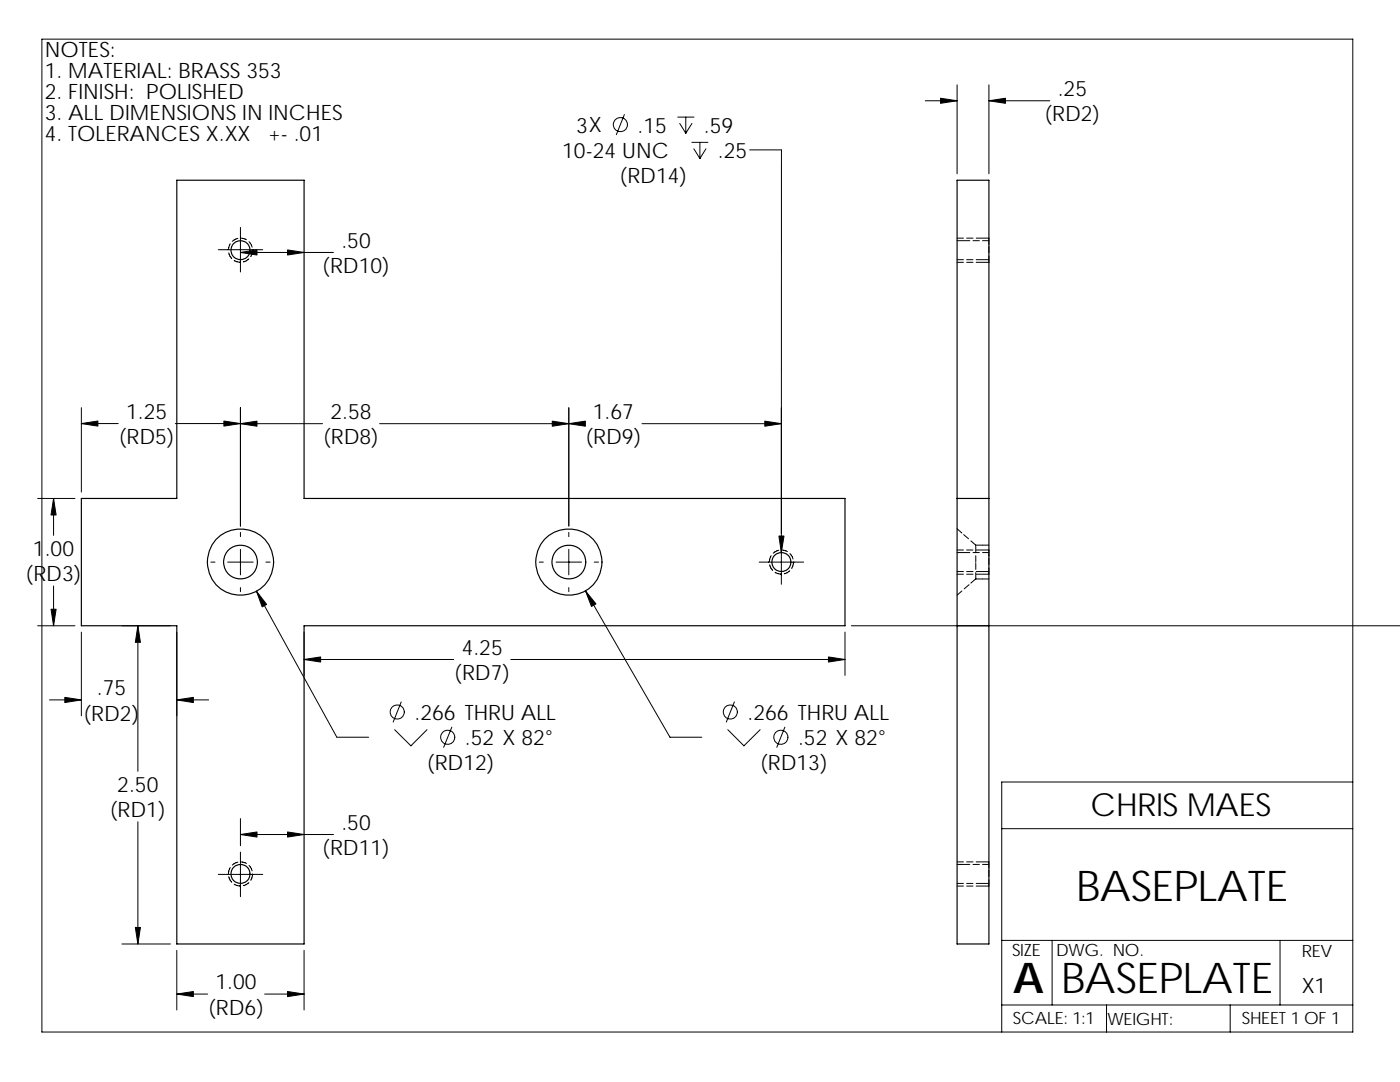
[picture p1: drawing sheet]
<svg xmlns="http://www.w3.org/2000/svg" width="279mm" height="216mm" viewBox="0 0 279 216" stroke-linecap="round" stroke-linejoin="round" font-family="sans-serif">
<g fill="none" stroke="#000" stroke-width=".2">
<path d="M8.4 7.8h261.6v198.1h-261.6zM191 16.9v17.8M197.4 16.9v17.8M124.6 22.9l-1.6 4M135.3 23.4h3.2M135.7 24.6l1.2 2M136.9 23.4v3.2M138.1 28.4h3.2M138.1 24.6l-1.2 2M138.5 29.7l1.2 1.9M139.7 28.4v3.2M140.9 29.7l-1.2 1.9"/>
<path d="M149.6 29.9h6.4l-.1 80.4M184.7 20.1h6.3M197.4 20.1h12.1M43.6 49.8h8.8M45.7 50.5l.5 1.1M46 48.6l-.4 1.2M46.7 52l.6 .2 .6 .1M47.5 47.6l-1.1 .6M48 47.5l1.2 .3M48 45.4v8.9M48 50.4h18.5M49.7 51.6l-.6 .5-.5 .1"/>
<path d="M49.7 48.2l.6 1.1M50.4 49.9l-.3 1.2M191 48h2.5M191 51.8h1.3M191 52.3h1.3M191 47.5h1.3M192.9 51.8h1.3M192.9 52.3h1.3M192.9 47.5h1.3M194.2 48h1.3M194.8 51.8h2.6M194.8 47.5h2.6v1.3"/>
<path d="M196.1 48h1.3M197.4 51.1v1.2h-2.6M197.4 49.2v1.2M7.5 99.5h7.5M10.7 99.5v7.3M16.2 84.5h7.4M16.2 81.3v16.9M35 84.5h29.4M48 81.3v23.7M75.8 84.5h40.9M113.5 81.4v23.6M128.1 84.5h27.8"/>
<path d="M155.9 81.4v25M10.7 116.9v8M42.1 112.2h.8M45.4 112.2h5.1M48 106.2v.9M48 109.6v5.1M48 117.2v.9M51.2 118l16 29.1h6.4M53.1 112.2h.8M107.6 112.2h.8M111 112.2h5.1M113.5 106.2v.9"/>
<path d="M113.5 109.6v5.1M113.5 117.2v.9M116.8 117.9l16.9 29.2h6.4M118.6 112.2h.8M151.5 112.2h8.9M153.5 112v.1M153.6 112.7l.6 1.1M153.9 110.9l-.4 1.1M154.7 114.2l.6 .3 .6 .1M155.4 109.8l-1.1 .6M155.9 109.7l1.2 .4M155.9 107.7v8.9"/>
<path d="M157.6 113.9l-.5 .4-.6 .2M157.6 110.4l.7 1.1M158 113.4h.1M158.3 112.2l-.3 1.2M191 110.3h2.5M191 114h1.3M191 105.5l1 .9M191 114.6h1.3M191 109.7h1.3M192 117.9l-1 .9M192.3 106.7l1 .8M192.9 114h1.3"/>
<path d="M192.9 114.6h1.3M192.9 109.7h1.3M193.4 116.7l-1 .8M193.8 107.9l.9 .9h1.3M194.2 110.3h1.3M194.7 110.9v1.3M194.7 109v1.3M194.7 114.3v1.2h1.3M194.7 112.4v1.2M194.7 115.5l-.9 .9M194.8 114h2.6M194.8 109.7h2.6v1.3"/>
<path d="M196.1 115.5h1.3M196.1 110.3h1.3M196.1 108.8h1.3M197.4 113.3v1.3h-2.6M197.4 111.4v1.3M7.5 124.9h7.5M9.9 139.7h6.3M16.2 126.1v16.7M24.3 124.9h9.7M27.5 124.9v29M35.3 126.1v16.7M35.3 139.7h6.3"/>
<path d="M60.7 126.1v8.7M60.7 131.6h29.9M101.9 131.6h66.7M168.6 126.1v8.7M169.9 124.9h109.5M78.8 145.6l3.2 3.2 3.2-3.2M80.1 140.1l-1.6 4M90.2 145.1l-1.7 4M145.2 145.6l3.3 3.2 3.2-3.2M146.6 140.1l-1.7 4M156.6 145.1l-1.6 4M270 156h-70.1v49.9"/>
<path d="M27.5 164v24.4M43.6 174.5h8.8M45.6 174.3h.1M45.7 174.9l.5 1.1M46 173.1l-.4 1.2M46.7 176.4l.6 .3 .6 .1M47.5 172l-1.1 .6M48 172l1.2 .3M48 163.3v5.5M48 170v8.9M48 166.5h18.5M49.7 176.1l-.6 .4-.5 .2"/>
<path d="M49.7 172.7l.6 1.1M50.4 174.4l-.3 1.2M191 172.5h2.5M191 176.3h1.3M191 172h1.3M191 176.8h1.3M192.9 176.3h1.3M192.9 172h1.3M192.9 176.8h1.3M194.2 172.5h1.3M194.8 176.3h2.6M194.8 172h2.6v1.2"/>
<path d="M196.1 172.5h1.3M197.4 175.5v1.3h-2.6M197.4 173.6v1.3M199.9 165.4h70.1M24.3 188.4h9.7M35.3 189.6v11.9M35.3 198.4h6.1M52.8 198.4h7.9M60.7 189.6v11.9M199.9 187.6h70.1M210 187.6v12.9M255.5 187.6v12.9"/>
<path d="M199.9 200.5h70.1M220.8 200.5v5.4M245.5 200.5v5.4"/>
<circle cx="123.8" cy="24.9" r="1.41"/>
<circle cx="79.3" cy="142.1" r="1.41"/>
<circle cx="89.3" cy="147.1" r="1.41"/>
<circle cx="145.7" cy="142.1" r="1.41"/>
<circle cx="155.8" cy="147.1" r="1.41"/>
</g>
<g fill="none" stroke="#000" stroke-width=".23">
<path d="M35.3 36h25.4v63.5h107.9v25.4h-107.9v63.5h-25.4v-63.5h-19.1v-25.4h19.1zM191 36h6.4v152.4h-6.4zM191 99.5h6.4M191 124.9h6.4"/>
<circle cx="48" cy="49.9" r="1.9"/>
<circle cx="48" cy="112.2" r="6.6"/>
<circle cx="48" cy="112.2" r="3.4"/>
<circle cx="113.5" cy="112.2" r="6.6"/>
<circle cx="113.5" cy="112.2" r="3.4"/>
<circle cx="155.9" cy="112.2" r="1.9"/>
<circle cx="48" cy="174.4" r="1.9"/>
</g>
<g fill="#000" stroke="#000" stroke-width=".2">
<path d="M187.7 19.6l3.3 .5-3.3 .5z" fill-rule="evenodd"/>
<path d="M197.4 20.1l3.3-.5v1z" fill-rule="evenodd"/>
<path d="M48 50.4l3.3-.5v1z" fill-rule="evenodd"/>
<path d="M57.4 49.9l3.3 .5-3.3 .5z" fill-rule="evenodd"/>
<path d="M10.7 99.5l.5 3.3h-1z" fill-rule="evenodd"/>
<path d="M16.2 84.5l3.3-.5v1z" fill-rule="evenodd"/>
<path d="M44.7 84l3.3 .5-3.3 .5z" fill-rule="evenodd"/>
<path d="M48 84.5l3.3-.5v1z" fill-rule="evenodd"/>
<path d="M110.2 84l3.3 .5-3.3 .5z" fill-rule="evenodd"/>
<path d="M113.5 84.5l3.3-.5v1z" fill-rule="evenodd"/>
<path d="M152.6 84l3.3 .5-3.3 .5z" fill-rule="evenodd"/>
<path d="M51.2 118l2 2.6-.9 .5z" fill-rule="evenodd"/>
<path d="M116.8 117.9l2.1 2.6-.9 .5z" fill-rule="evenodd"/>
<path d="M155.4 107h1.1l-.6 3.3z" fill-rule="evenodd"/>
<path d="M10.2 121.6h1l-.5 3.3z" fill-rule="evenodd"/>
<path d="M12.9 139.1l3.3 .6-3.3 .5z" fill-rule="evenodd"/>
<path d="M27.5 124.9l.5 3.3h-1z" fill-rule="evenodd"/>
<path d="M35.3 139.7l3.3-.6v1.1z" fill-rule="evenodd"/>
<path d="M60.7 131.6l3.3-.5v1z" fill-rule="evenodd"/>
<path d="M165.3 131.1l3.3 .5-3.3 .5z" fill-rule="evenodd"/>
<path d="M48 166.5l3.3-.5v1z" fill-rule="evenodd"/>
<path d="M57.4 166l3.3 .5-3.3 .5z" fill-rule="evenodd"/>
<path d="M27 185.1h1l-.5 3.3z" fill-rule="evenodd"/>
<path d="M35.3 198.4l3.3-.6v1.1z" fill-rule="evenodd"/>
<path d="M57.4 197.8l3.3 .6-3.3 .5z" fill-rule="evenodd"/>
</g>
<g font-size="8.5">
<text x="214.8" y="179.9">BASEPLATE</text>
<text x="202.2" y="198.2">A</text>
<text x="211.8" y="198.1">BASEPLATE</text>
</g>
<text font-size="6.3" x="217.7" y="162.9">CHRIS MAES</text>
<g font-size="4.2">
<text x="8.9" y="11.5">NOTES:</text>
<text x="8.9" y="15.6">1. MATERIAL: BRASS 353</text>
<text x="8.9" y="19.8">2. FINISH: POLISHED</text>
<text x="8.9" y="24">3. ALL DIMENSIONS IN INCHES</text>
<text x="211.1" y="19.2">.25</text>
<text x="8.9" y="28.2">4. TOLERANCES X.XX</text>
<text x="53.5" y="28.2">+- .01</text>
<text x="115" y="26.5">3X</text>
<text x="127.3" y="26.5">.15</text>
<text x="140.5" y="26.5">.59</text>
<text x="208.4" y="24.2">(RD2)</text>
<text x="112.2" y="31.5">10-24 UNC</text>
<text x="143.3" y="31.5">.25</text>
<text x="123.6" y="36.5">(RD14)</text>
<text x="68.1" y="49.4">.50</text>
<text x="64.3" y="54.5">(RD10)</text>
<text x="25.2" y="83.6">1.25</text>
<text x="66" y="83.6">2.58</text>
<text x="118.3" y="83.6">1.67</text>
<text x="23.7" y="88.6">(RD5)</text>
<text x="64.5" y="88.6">(RD8)</text>
<text x="116.8" y="88.6">(RD9)</text>
<text x="6.6" y="111">1.00</text>
<text x="5.1" y="116">(RD3)</text>
<text x="92.1" y="130.7">4.25</text>
<text x="90.7" y="135.7">(RD7)</text>
<text x="16.7" y="143.8">(RD2)</text>
<text x="19.3" y="138.7">.75</text>
<text x="82.7" y="143.7">.266 THRU ALL</text>
<text x="149.2" y="143.7">.266 THRU ALL</text>
<text x="92.8" y="148.7">.52 X 82°</text>
<text x="159.3" y="148.7">.52 X 82°</text>
<text x="85.2" y="153.7">(RD12)</text>
<text x="151.7" y="153.7">(RD13)</text>
<text x="23.4" y="158">2.50</text>
<text x="21.9" y="163">(RD1)</text>
<text x="68.1" y="165.6">.50</text>
<text x="64.3" y="170.6">(RD11)</text>
<text x="43" y="197.4">1.00</text>
<text x="41.5" y="202.5">(RD6)</text>
<text x="259.8" y="198.2">X1</text>
</g>
<g font-size="3.4">
<text x="202" y="190.8">SIZE</text>
<text x="210.8" y="190.8">DWG. NO.</text>
<text x="259.8" y="190.9">REV</text>
<text x="202.1" y="204.4">SCALE: 1:1</text>
<text x="221" y="204.5">WEIGHT:</text>
<text x="247.8" y="204.4">SHEET 1 OF 1</text>
</g>
</svg>
